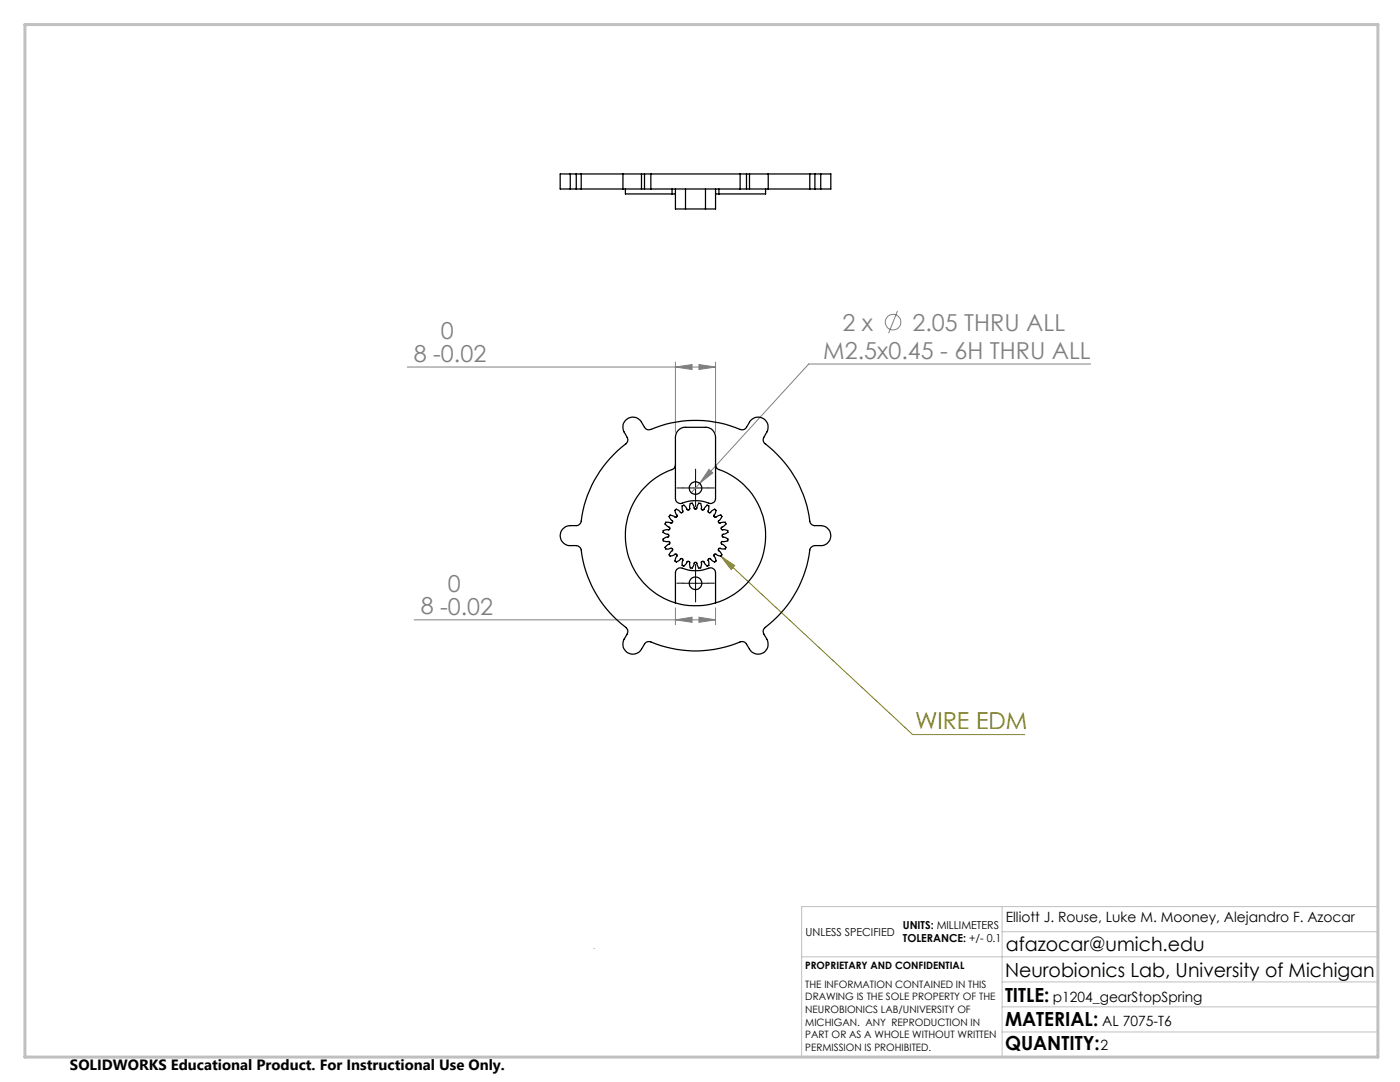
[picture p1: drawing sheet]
<svg xmlns="http://www.w3.org/2000/svg" width="279mm" height="216mm" viewBox="0 0 279 216" stroke-linecap="round" stroke-linejoin="round" font-family="sans-serif">
<g fill="none" stroke="#808080" stroke-width=".2">
<path d="M81.3 73.2h61.5M134.8 73.2l3.3-.5v1zM134.8 72.2v14.1M139.5 72.7l3.3 .5-3.3 .5zM142.8 72.2v14.1M179.1 62.1l-1.8 4.4M217.7 72.6h-56.3l-21.8 23.8M139.6 96.4l-1.6 1.9M141.5 93.7l.7 .7-2.6 2zM82.7 123.7h60.1M134.8 123.7l3.3-.5v1zM134.8 121.3v3.4"/>
<path d="M139.5 123.2l3.3 .5-3.3 .5zM142.8 121.3v3.4"/>
<circle cx="178.2" cy="64.3" r="1.56"/>
</g>
<path d="M143.9 111l2.7 1.9-.7 .7zM143.9 111l38.2 35.6h22.4" fill="none" stroke="#808000" stroke-width=".2"/>
<path d="M136.3 97.4h-1.2M138.8 94.9v-1.3M138.8 99.9v1.2M141.3 97.4h1.3M136.3 116.4h-1.2M138.8 113.9v-1.3M138.8 118.9v1.2M141.3 116.4h1.3" fill="none" stroke="#000" stroke-width=".2" stroke-dasharray="15.2 1.3 1.3 1.3"/>
<path d="M136.3 97.4h5M138.8 94.9v5M136.3 116.4h5M138.8 113.9v5" fill="none" stroke="#000" stroke-width=".2"/>
<path d="M118.6 189.2v.1M160 190.9h115M200 185.9h75M200 180.9v30M200 195.9h75M275 180.9h-115v30M200 205.9h75M200 200.9h75" fill="none" stroke="#c0c0c0" stroke-width=".2"/>
<path d="M5 4.9h270v206h-270z" fill="none" stroke="#c0c0c0" stroke-width=".6"/>
<path d="M143.9 111l2.7 1.9-.7 .7z" fill="#808000"/>
<g fill="#808080">
<path d="M141.5 93.7l.7 .7-2.6 2z"/>
<path d="M134.8 73.2l3.3-.5v1zM139.5 72.7l3.3 .5-3.3 .5z"/>
<path d="M134.8 123.7l3.3-.5v1zM139.5 123.2l3.3 .5-3.3 .5z"/>
</g>
<g fill="none" stroke="#000" stroke-width=".25">
<path d="M113.8 34.7h-2v3h2M113.8 37.7h1.2M113.8 34.7h1.2M113.8 34.7v3M115 37.7h1M115 34.7h1M115 34.7v3M116 37.7h8.3M116 34.7h8.3M116 34.7v3M124.3 37.7h3.7M124.3 34.7h3.7"/>
<path d="M124.3 34.7v3M124.8 37.7v1h9.3M128 34.7v3M128 37.7h.6M128 34.7h.6M128.6 37.7h1.3M128.6 34.7h1.3M128.6 34.7v3M129.9 37.7h17.8M129.9 34.7h17.8M129.9 34.7v3M134.1 38.7h.7"/>
<path d="M134.1 37.7v1M134.8 37.7v4h2M136.8 37.7v4M140.8 37.7v4M142.8 37.7v4h-2M142.8 38.7h.7M143.5 37.7v1M147.7 37.7h1.3M147.7 34.7h1.3M147.7 34.7v3M149 37.7h.6M149 34.7h.6"/>
<path d="M149 34.7v3M149.6 37.7h3.7M149.6 34.7h3.7M149.6 34.7v3M152.8 37.7v1h-9.3M153.3 37.7h8.3M153.3 34.7h8.3M153.3 34.7v3M161.6 37.7h1M161.6 34.7h1M161.6 34.7v3M162.6 37.7h1.2"/>
<path d="M162.6 34.7h1.2M162.6 34.7v3M163.8 34.7h2v3h-2M163.8 34.7v3M136.8 41.7h4M124.8 83.9a2.01 2.01 0 0 1 3.2 .3l.6 1.1a1 1 0 0 0 1.3 .4 23.4 23.4 0 0 1 18.2 .1l.5-.1 .4-.4a3.2 3.2 0 0 1 1.5-1.9 2 2 0 0 1 2.3 .5 2 2 0 0 1 .2 2.3l-.6 1.1a.97 .97 0 0 0 .3 1.2 23.3 23.3 0 0 1 9 15.9l.7 .5h1.4a1.99 1.99 0 0 1 2 2 1.99 1.99 0 0 1-2 2h-1.2a1.13 1.13 0 0 0-1 .8 23.6 23.6 0 0 1-9.1 15.8l-.2 .5 .1 .5a3 3 0 0 1 .9 2.2 1.99 1.99 0 0 1-1.6 1.8 1.99 1.99 0 0 1-2.1-1l-.6-1a1 1 0 0 0-1.3-.4 23.4 23.4 0 0 1-18.2-.1l-.6 .2-.9 1.3a2 2 0 0 1-2.7 .8 2 2 0 0 1-.7-2.8l.6-1a1.06 1.06 0 0 0-.3-1.3 23.2 23.2 0 0 1-9-15.8l-.5-.5h-.4a3.1 3.1 0 0 1-2.4-.4 2 2 0 0 1-.7-2.2 2 2 0 0 1 1.9-1.4h1.2a1.04 1.04 0 0 0 1-.9 23.6 23.6 0 0 1 9.1-15.7l.2-.5-.1-.5a3.2 3.2 0 0 1-.9-2.3l.2-.6zM134.8 92.7a1.03 1.03 0 0 1-.7 1 14 14 0 0 0-9.3 13.5 14 14 0 0 0 10 13.1M135.4 85.8l1.1-.5h4.3a1.99 1.99 0 0 1 2 1.9v12.3a1.14 1.14 0 0 1-.7 .9 1.14 1.14 0 0 1-1.2-.2 8.2 8.2 0 0 0-5.2 .3l-.7-.3-.2-.7v-12.3l.2-.8zM142.8 92.7a1.03 1.03 0 0 0 .7 1 14 14 0 0 1 9.3 13.5 14 14 0 0 1-10 13.1M133.7 102.8l1.1 .4h.2l.1-.4-.3-.5-.1-.5 .1-.1 .2-.1 .4 .2 .6 .5 .3-.2-.2-1.2 .4-.1 .7 .9h.2l.3-.1 .1-1.1 .3-.1 .6 1.2 .4-.1 .4-1.1 .3 .1 .2 .7-.1 .4 .3 .1h.2l.7-.9 .3 .1 .1 .5-.2 .6a.3 .3 0 0 0 .2 .3 .3 .3 0 0 0 .3-.1l.3-.3 .5-.3 .3 .2-.1 .6-.3 .5v.2l.3 .1 1.1-.4 .2 .3-.7 .9v.3l.3 .1 1-.2 .2 .2v.2l-.4 .4-.5 .2-.1 .3 .2 .2 1.1 .2 .1 .3-1.2 .5 .1 .4 1.1 .5-.1 .3-1.1 .2a.3 .3 0 0 0 0 .5l.8 .6-.2 .3-1-.1-.3 .1v.3l.5 .5 .1 .5-.1 .2-1.2-.4-.2 .3 .4 1-.2 .2-.5-.2-.5-.5-.4 .2 .1 1.3-.3 .1-.7-1-.5 .2 .1 .5-.2 .6h-.1h-.2l-.5-1.1-.5 .1-.4 1h-.3l-.1-1.1-.3-.2-.3 .1-.6 .9-.3-.1 .1-1.3-.4-.2-.4 .5-.6 .2-.2-.2 .4-1.1-.3-.3-.3 .3-.8 .2-.2-.3 .8-1-.2-.3-1.2 .1-.2-.3 1-.7-.1-.4-1.2-.2-.1-.3 1.2-.6-.1-.4-1.1-.4 .1-.3 .5-.2h.6l.2-.2-.1-.3-.9-.6 .2-.4 1.2 .2 .2-.3-.8-1zM134.8 120.3v-6a1.02 1.02 0 0 1 1.4-.9 7.4 7.4 0 0 0 5.5-.1h.4l.5 .3 .2 .5v6.2M134.8 120.3a14.3 14.3 0 0 0 8 0"/>
<circle cx="138.8" cy="97.4" r="1.24"/>
<circle cx="138.8" cy="116.4" r="1.25"/>
</g>
<g font-size="4.7" fill="#808080">
<text x="168.1" y="66">2 x</text>
<text x="182.1" y="66">2.05 THRU ALL</text>
<text x="88" y="67.7">0</text>
<text x="164.3" y="71.6">M2.5x0.45 - 6H THRU ALL</text>
<text x="82.6" y="72.1">8 -0.02</text>
<text x="89.4" y="118.1">0</text>
<text x="84" y="122.6">8 -0.02</text>
</g>
<text font-size="4.7" fill="#808000" x="182.6" y="145.5">WIRE EDM</text>
<g font-size="3.9">
<text x="200.7" y="189.8">afazocar@umich.edu</text>
<text x="200.6" y="194.9">Neurobionics Lab, University of Michigan</text>
<text x="200.6" y="199.8">TITLE:</text>
<text x="200.6" y="209.5">QUANTITY:</text>
<text x="200.6" y="204.6">MATERIAL:</text>
</g>
<text font-size="3" x="14" y="213.5">SOLIDWORKS Educational Product. For Instructional Use Only.</text>
<g font-size="2.8">
<text x="200.7" y="183.9">Elliott J. Rouse, Luke M. Mooney, Alejandro F. Azocar</text>
<text x="210.1" y="199.8">p1204_gearStopSpring</text>
<text x="219.7" y="209.5">2</text>
<text x="220" y="204.6">AL 7075-T6</text>
</g>
<g font-size="2.2">
<text x="180.2" y="185.3">UNITS: MILLIMETERS</text>
<text x="160.8" y="186.8">UNLESS SPECIFIED</text>
<text x="180.2" y="188">TOLERANCE: +/- 0.1</text>
</g>
<g font-size="2">
<text x="160.7" y="193.4">PROPRIETARY AND CONFIDENTIAL</text>
<text x="160.7" y="197.1">THE INFORMATION CONTAINED IN THIS</text>
<text x="160.7" y="199.6">DRAWING IS THE SOLE PROPERTY OF THE</text>
<text x="160.7" y="202.1">NEUROBIONICS LAB/UNIVERSITY OF</text>
<text x="160.7" y="204.6">MICHIGAN. ANY REPRODUCTION IN</text>
<text x="160.7" y="207.2">PART OR AS A WHOLE WITHOUT WRITTEN</text>
<text x="160.7" y="209.7">PERMISSION IS PROHIBITED.</text>
</g>
</svg>
